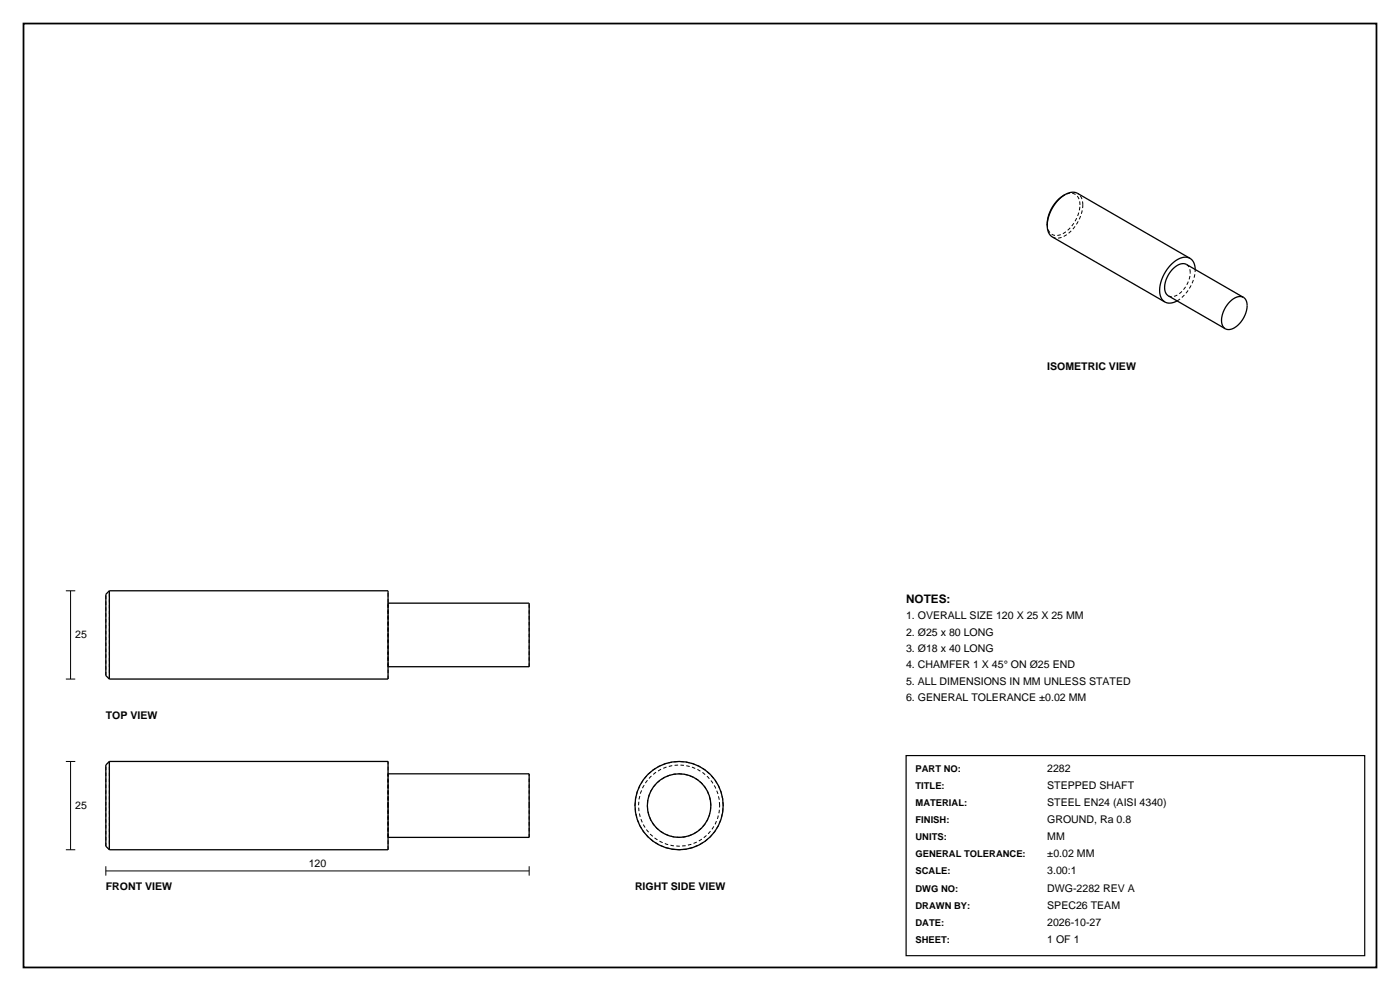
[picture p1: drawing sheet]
<svg xmlns="http://www.w3.org/2000/svg" width="420mm" height="297mm" viewBox="0 0 420 297" stroke-linecap="round" stroke-linejoin="round" font-family="sans-serif">
<path d="M7.1 7.1h405.8v282.8h-405.8z" fill="none" stroke="#000" stroke-width=".53"/>
<g fill="none" stroke="#000" stroke-width=".3" stroke-dasharray="1.1 .7" stroke-linecap="butt">
<path d="M314.2 67.1a3 3 0 0 0 1.5 3.2 3 3 0 0 0 3.5-.5 10.9 10.9 0 0 0 4.8-8.4M315.7 71a5.1 5.1 0 0 0 5.7-1.8 12 12 0 0 0 3.4-7.8M324 61.4a2.99 2.99 0 0 0-1.5-3.2 2.99 2.99 0 0 0-3.4 .4M324.8 61.4l-.4-2.1-1.1-1.3M350.5 88.7a4.3 4.3 0 0 0 4.8-2.2 8.4 8.4 0 0 0 1.8-4.8M353.1 90.2a11.8 11.8 0 0 0 5.5-9.3M357.1 81.7l-.3-1.5-.9-.9M358.6 80.9v-.1M116.4 180.8v19M116.4 199.8v-19M158.7 199.8v-19M31.7 202.5v-24.4"/>
<path d="M32.8 203.5v-26.4M116.4 203.5v-26.4M116.4 231.9v19.1M31.7 241.4v-12.1M31.7 253.6v-12.2M32.8 241.4v-13.2M32.8 254.7v-13.3M116.4 241.4v-13.2M116.4 254.7v-13.3M116.4 241.4v-9.5M116.4 251v-9.6M158.7 241.4v-9.5"/>
<path d="M158.7 251v-9.6M213.3 241.4a9.5 9.5 0 0 0-13.9-8.4 9.5 9.5 0 0 0-1.3 16.1 9.5 9.5 0 0 0 15-6.2l.2-1.5M215.9 241.4a12.2 12.2 0 0 0-17.7-10.8 12.2 12.2 0 0 0-1.6 20.7 12.2 12.2 0 0 0 19.2-8l.1-1.9M217 241.4a13.2 13.2 0 0 0-19.3-11.7 13.2 13.2 0 0 0-1.7 22.4 13.2 13.2 0 0 0 20.8-8.6l.2-2.1"/>
</g>
<g fill="none" stroke="#000" stroke-width=".39">
<path d="M319.5 58.3l2-.7 1.7 .3 33.8 19.5M319.5 58.3a11.8 11.8 0 0 0-5.3 9.3M319.5 58.3l-2 1.5-1.9 2.4-1.2 2.9-.2 2.5M314.2 67.6l.3 2 1.1 1.4 33.9 19.5M357 77.4l1.1 1.3 .5 2.1M357 77.4a5.4 5.4 0 0 0-5.9 2.1 10.4 10.4 0 0 0-2.9 9.6l.5 .8 .8 .6M353.1 90.2l-2 .6-1.6-.3M373 89.1l-17.1-9.8a4.4 4.4 0 0 0-4.8 2.2 6.7 6.7 0 0 0-1.3 6.4l.7 .8 17.1 9.8M373 89.1l.8 .9 .3 1.4a7.8 7.8 0 0 1-5.2 7.4l-1.3-.3M373 89.1a4.4 4.4 0 0 0-4.9 2.3 6.7 6.7 0 0 0-1.2 6.4l.7 .7M32.8 177.1h83.6v26.4h-83.6M32.8 177.1v26.4"/>
<path d="M32.8 177.1l-1.1 1v24.4l1.1 1M116.4 180.8h42.3v19h-42.3M32.8 228.2v26.5M32.8 228.2h83.6v26.5h-83.6M32.8 228.2l-1.1 1.1v24.3l1.1 1.1M116.4 231.9h42.3v19.1h-42.3"/>
<circle cx="203.7" cy="241.4" r="9.5"/>
<circle cx="203.7" cy="241.4" r="13.2"/>
</g>
<path d="M19.8 177.1h2.8M21.2 177.1v26.4M19.8 203.5h2.8M19.8 228.2h2.8M21.2 228.2v26.5M19.8 254.7h2.8M31.7 259.6v2.8M158.7 259.6v2.8M31.7 261h127" fill="none" stroke="#000" stroke-width=".3"/>
<path d="M271.8 226.4h137.6v60h-137.6z" fill="none" stroke="#000" stroke-width=".35"/>
<text font-size="3.5" x="271.8" y="180.6">NOTES:</text>
<g font-size="3.2">
<text x="314.2" y="110.8">ISOMETRIC VIEW</text>
<text x="271.8" y="185.5">1. OVERALL SIZE 120 X 25 X 25 MM</text>
<text x="22.6" y="191.3">25</text>
<text x="271.8" y="190.5">2. Ø25 x 80 LONG</text>
<text x="271.8" y="195.4">3. Ø18 x 40 LONG</text>
<text x="271.8" y="200.3">4. CHAMFER 1 X 45° ON Ø25 END</text>
<text x="271.8" y="205.3">5. ALL DIMENSIONS IN MM UNLESS STATED</text>
<text x="31.7" y="215.5">TOP VIEW</text>
<text x="271.8" y="210.2">6. GENERAL TOLERANCE ±0.02 MM</text>
<text x="314.2" y="231.4">2282</text>
<text x="314.2" y="236.5">STEPPED SHAFT</text>
<text x="22.6" y="242.5">25</text>
<text x="314.2" y="241.6">STEEL EN24 (AISI 4340)</text>
<text x="314.2" y="246.7">GROUND, Ra 0.8</text>
<text x="314.2" y="251.8">MM</text>
<text x="314.2" y="257">±0.02 MM</text>
<text x="92.6" y="260">120</text>
<text x="314.2" y="262.1">3.00:1</text>
<text x="31.7" y="266.7">FRONT VIEW</text>
<text x="190.5" y="266.7">RIGHT SIDE VIEW</text>
<text x="314.2" y="267.2">DWG-2282 REV A</text>
<text x="314.2" y="272.3">SPEC26 TEAM</text>
<text x="314.2" y="277.4">2026-10-27</text>
<text x="314.2" y="282.5">1 OF 1</text>
</g>
<g font-size="2.8">
<text x="274.7" y="231.4">PART NO:</text>
<text x="274.7" y="236.5">TITLE:</text>
<text x="274.7" y="241.6">MATERIAL:</text>
<text x="274.7" y="246.7">FINISH:</text>
<text x="274.7" y="251.8">UNITS:</text>
<text x="274.7" y="257">GENERAL TOLERANCE:</text>
<text x="274.7" y="262.1">SCALE:</text>
<text x="274.7" y="267.2">DWG NO:</text>
<text x="274.7" y="272.3">DRAWN BY:</text>
<text x="274.7" y="277.4">DATE:</text>
<text x="274.7" y="282.5">SHEET:</text>
</g>
</svg>
